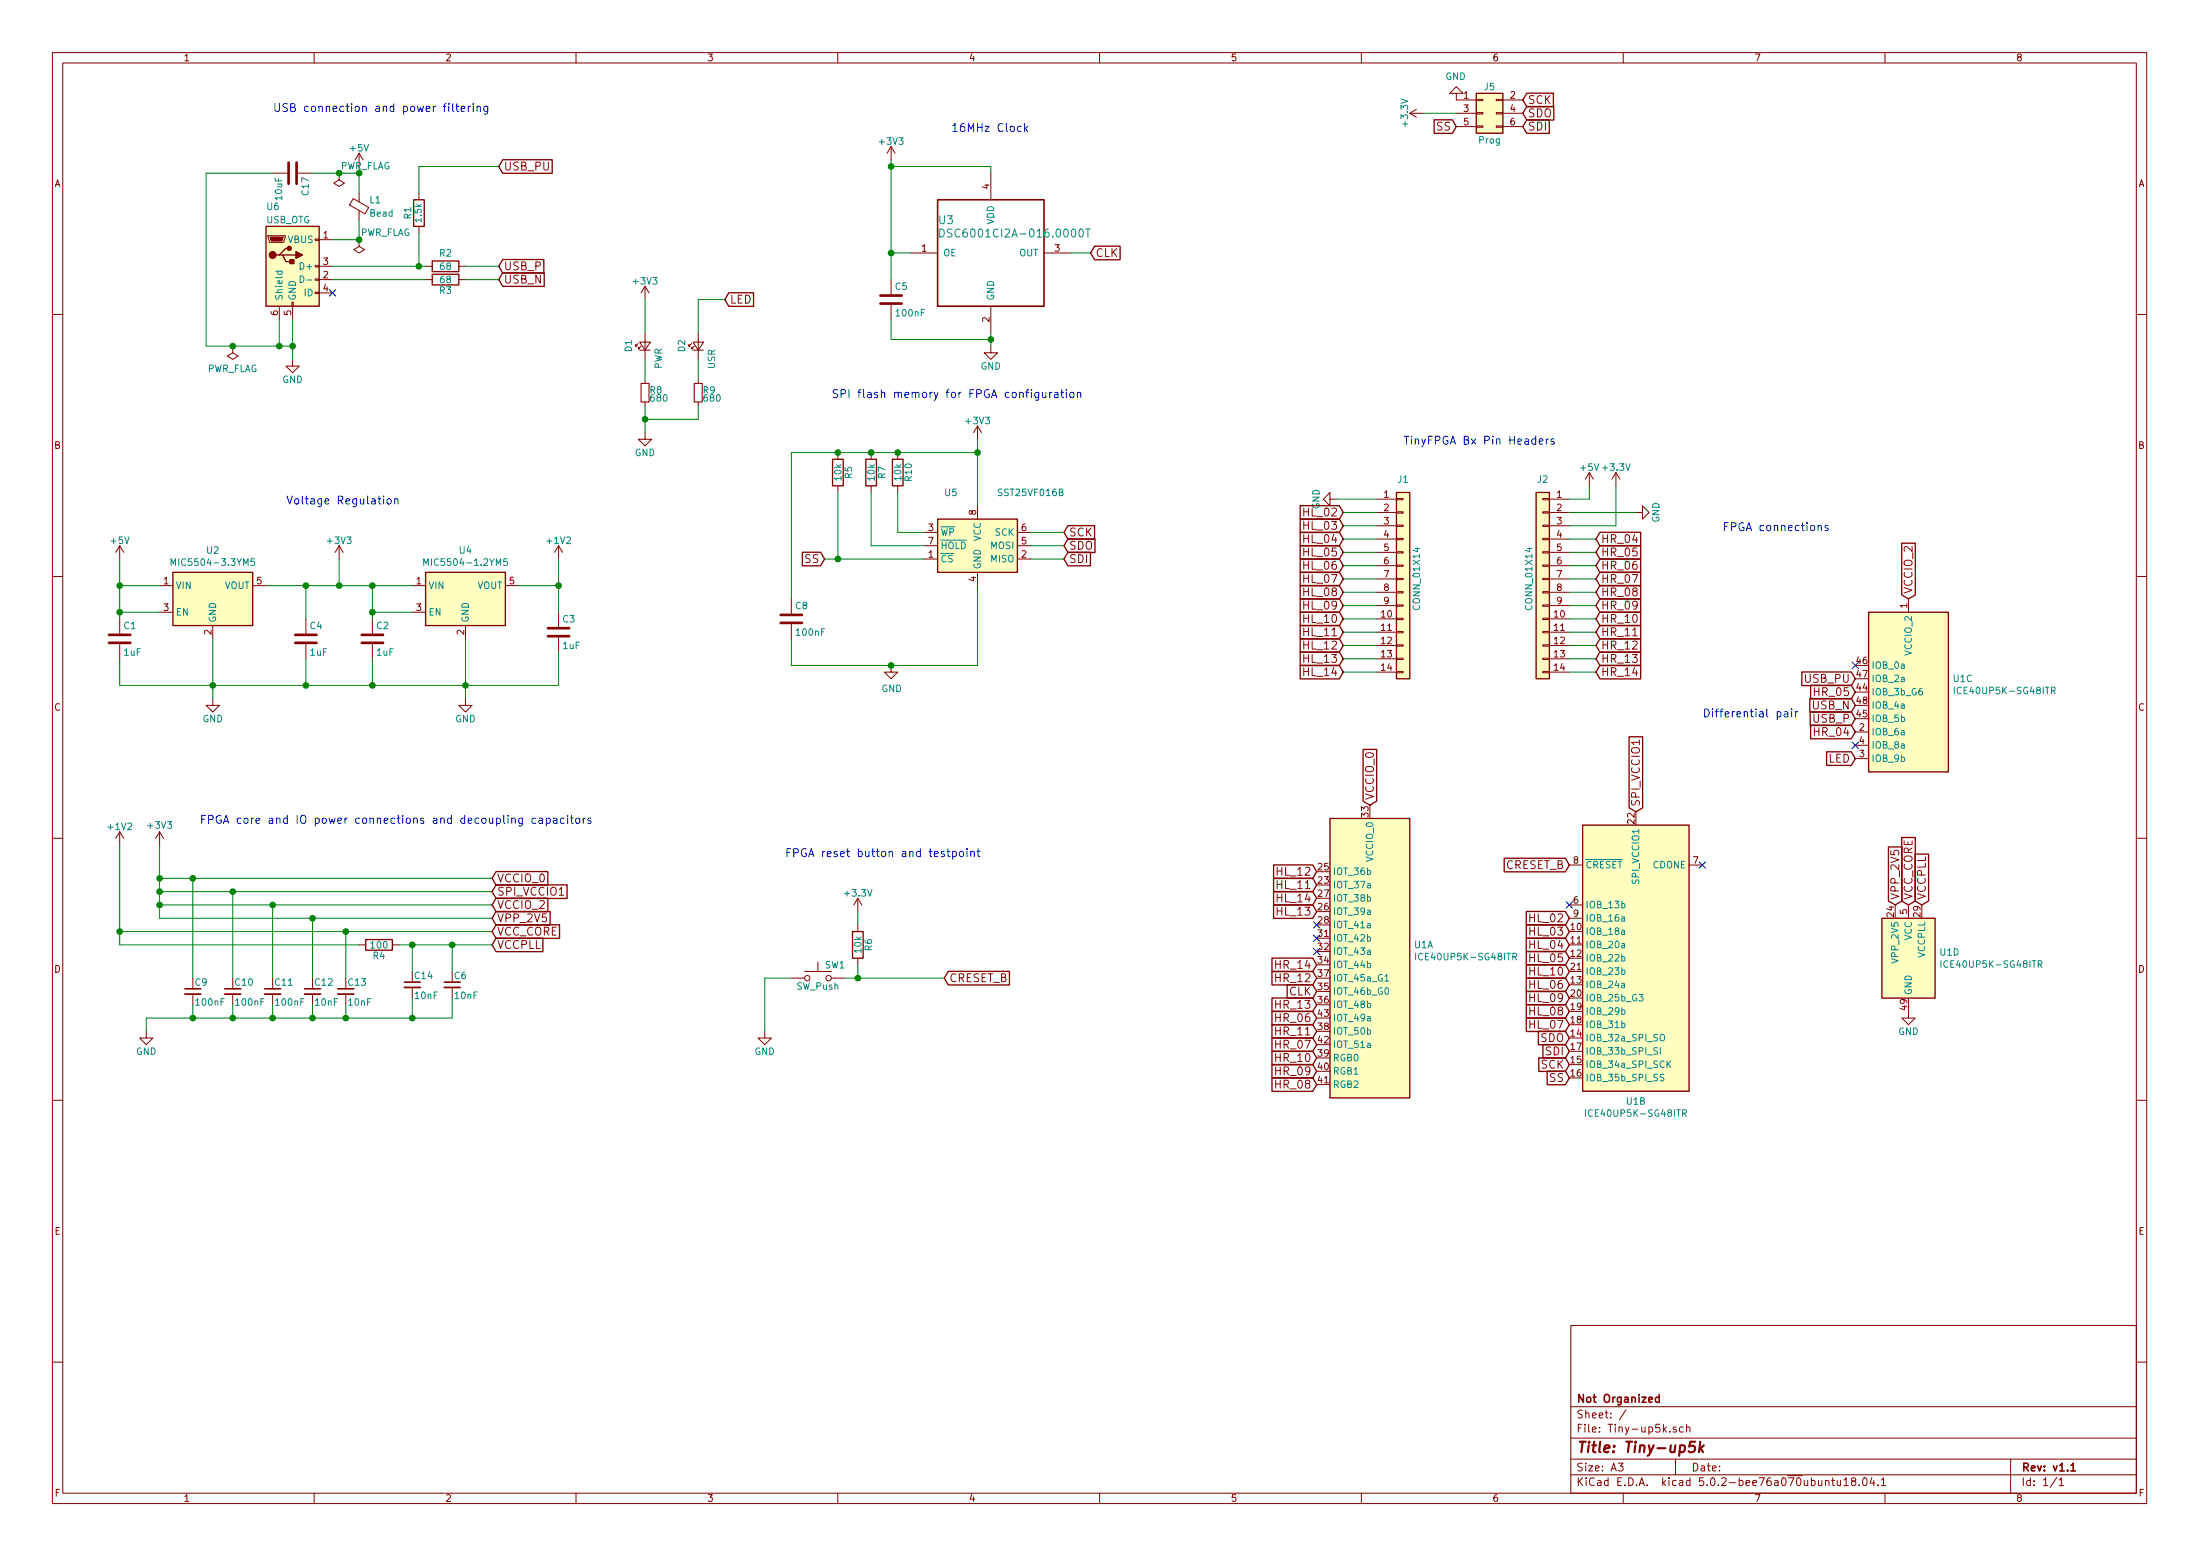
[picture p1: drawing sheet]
EESchema Schematic File Version 4
LIBS:Tiny-up5k-cache
EELAYER 26 0
EELAYER END
$Descr A3 16535 11693
encoding utf-8
Sheet 1 1
Title "Tiny-up5k"
Date ""
Rev "v1.1"
Comp "Not Organized"
Comment1 ""
Comment2 ""
Comment3 ""
Comment4 ""
$EndDescr
Wire Wire Line
	1200 6600 1450 6600
Wire Wire Line
	1200 6350 1200 6600
Wire Wire Line
	1200 6700 1750 6700
Connection ~ 1200 6600
Wire Wire Line
	900  7000 2600 7000
$Comp
L power:+1V2 #PWR02
U 1 1
P 900 6350
F 0 "#PWR02" H 900 6200 50  0001 C CNN
F 1 "+1V2" H 900 6490 50  0000 C CNN
F 2 "" H 900 6350 50  0001 C CNN
F 3 "" H 900 6350 50  0001 C CNN
	1    900  6350
	1    0    0    -1  
$EndComp
$Comp
L power:+3V3 #PWR04
U 1 1
P 1200 6350
F 0 "#PWR04" H 1200 6200 50  0001 C CNN
F 1 "+3V3" H 1200 6500 50  0000 C CNN
F 2 "" H 1200 6350 50  0001 C CNN
F 3 "" H 1200 6350 50  0001 C CNN
	1    1200 6350
	1    0    0    -1  
$EndComp
Text GLabel 11800 7900 0    60   Input ~ 0
SDI
Text GLabel 11800 8000 0    60   Input ~ 0
SCK
Text GLabel 11800 6500 0    60   Input ~ 0
CRESET_B
Text GLabel 11800 7800 0    60   Input ~ 0
SDO
Text GLabel 13950 5400 0    60   Input ~ 0
USB_P
Text GLabel 13950 5300 0    60   Input ~ 0
USB_N
Text GLabel 11800 8100 0    60   Input ~ 0
SS
$Comp
L Tiny-up5k-rescue:Conn_01x14-TinyFPGA-BX-rescue J1
U 1 1
P 10550 4350
F 0 "J1" H 10550 5100 50  0000 C CNN
F 1 "CONN_01X14" V 10650 4350 50  0000 C CNN
F 2 "Pin_Headers:Pin_Header_Straight_1x14_Pitch2.54mm" H 10550 4350 50  0001 C CNN
F 3 "" H 10550 4350 50  0001 C CNN
	1    10550 4350
	1    0    0    -1  
$EndComp
$Comp
L Tiny-up5k-rescue:Conn_01x14-TinyFPGA-BX-rescue J2
U 1 1
P 11600 4350
F 0 "J2" H 11600 5100 50  0000 C CNN
F 1 "CONN_01X14" V 11700 4350 50  0000 C CNN
F 2 "Pin_Headers:Pin_Header_Straight_1x14_Pitch2.54mm" H 11600 4350 50  0001 C CNN
F 3 "" H 11600 4350 50  0001 C CNN
	1    11600 4350
	-1   0    0    -1  
$EndComp
$Comp
L Tiny-up5k-rescue:USB_OTG-TinyFPGA-BX-rescue U6
U 1 1
P 2200 2000
F 0 "U6" H 2000 2450 50  0000 L CNN
F 1 "USB_OTG" H 2000 2350 50  0000 L CNN
F 2 "Connector_USB:USB_Micro-B_GCT_USB3076-30-A" H 2350 1950 50  0001 C CNN
F 3 "" H 2350 1950 50  0001 C CNN
F 4 "USB3076-30-A" H 2200 2000 50  0001 C CNN "manf#"
	1    2200 2000
	1    0    0    -1  
$EndComp
$Comp
L Tiny-up5k-rescue:SW_Push-TinyFPGA-BX-rescue SW1
U 1 1
P 6150 7350
F 0 "SW1" H 6200 7450 50  0000 L CNN
F 1 "SW_Push" H 6150 7290 50  0000 C CNN
F 2 "Button_Switch_SMD:SW_SPST_B3U-1000P" H 6150 7550 50  0001 C CNN
F 3 "" H 6150 7550 50  0001 C CNN
F 4 "B3U-1000P" H 6150 7350 50  0001 C CNN "manf#"
	1    6150 7350
	1    0    0    -1  
$EndComp
$Comp
L Tiny-up5k-rescue:DSC6001CI2A-016.0000T-TinyFPGA-BX-rescue-TinyFPGA-BX-rescue U3
U 1 1
P 6850 1900
F 0 "U3" H 7050 2150 60  0000 L CNN
F 1 "DSC6001CI2A-016.0000T" H 7050 2050 60  0000 L CNN
F 2 "Oscillator:Oscillator_SMD_EuroQuartz_XO32-4Pin_3.2x2.5mm" H 6850 1900 60  0001 C CNN
F 3 "" H 6850 1900 60  0001 C CNN
F 4 "DSC6001CI2A-016.0000" H 6850 1900 50  0001 C CNN "manf#"
	1    6850 1900
	1    0    0    -1  
$EndComp
$Comp
L power:+1V2 #PWR011
U 1 1
P 4200 4200
F 0 "#PWR011" H 4200 4050 50  0001 C CNN
F 1 "+1V2" H 4200 4340 50  0000 C CNN
F 2 "" H 4200 4200 50  0001 C CNN
F 3 "" H 4200 4200 50  0001 C CNN
	1    4200 4200
	1    0    0    -1  
$EndComp
$Comp
L power:GND #PWR010
U 1 1
P 3500 5250
F 0 "#PWR010" H 3500 5000 50  0001 C CNN
F 1 "GND" H 3500 5100 50  0000 C CNN
F 2 "" H 3500 5250 50  0001 C CNN
F 3 "" H 3500 5250 50  0001 C CNN
	1    3500 5250
	1    0    0    -1  
$EndComp
Connection ~ 3500 5150
$Comp
L Tiny-up5k-rescue:C-TinyFPGA-BX-rescue C2
U 1 1
P 2800 4800
F 0 "C2" H 2825 4900 50  0000 L CNN
F 1 "1uF" H 2825 4700 50  0000 L CNN
F 2 "Capacitor_SMD:C_0402_1005Metric" H 2838 4650 50  0001 C CNN
F 3 "" H 2800 4800 50  0001 C CNN
F 4 "CC0402KRX5R6BB105" H 0   0   50  0001 C CNN "manf#"
	1    2800 4800
	1    0    0    -1  
$EndComp
$Comp
L Tiny-up5k-rescue:C-TinyFPGA-BX-rescue C3
U 1 1
P 4200 4750
F 0 "C3" H 4225 4850 50  0000 L CNN
F 1 "1uF" H 4225 4650 50  0000 L CNN
F 2 "Capacitor_SMD:C_0402_1005Metric" H 4238 4600 50  0001 C CNN
F 3 "" H 4200 4750 50  0001 C CNN
F 4 "CC0402KRX5R6BB105" H 0   0   50  0001 C CNN "manf#"
	1    4200 4750
	1    0    0    -1  
$EndComp
Wire Wire Line
	900  5150 1600 5150
Wire Wire Line
	2800 5150 2800 4950
Connection ~ 2800 4400
Wire Wire Line
	4200 4200 4200 4400
Wire Wire Line
	4200 5150 4200 4900
$Comp
L power:+5V #PWR01
U 1 1
P 900 4200
F 0 "#PWR01" H 900 4050 50  0001 C CNN
F 1 "+5V" H 900 4340 50  0000 C CNN
F 2 "" H 900 4200 50  0001 C CNN
F 3 "" H 900 4200 50  0001 C CNN
	1    900  4200
	1    0    0    -1  
$EndComp
$Comp
L power:GND #PWR05
U 1 1
P 1600 5250
F 0 "#PWR05" H 1600 5000 50  0001 C CNN
F 1 "GND" H 1600 5100 50  0000 C CNN
F 2 "" H 1600 5250 50  0001 C CNN
F 3 "" H 1600 5250 50  0001 C CNN
	1    1600 5250
	1    0    0    -1  
$EndComp
Wire Wire Line
	1600 5250 1600 5150
Connection ~ 1600 5150
$Comp
L Tiny-up5k-rescue:C-TinyFPGA-BX-rescue C1
U 1 1
P 900 4800
F 0 "C1" H 925 4900 50  0000 L CNN
F 1 "1uF" H 925 4700 50  0000 L CNN
F 2 "Capacitor_SMD:C_0402_1005Metric" H 938 4650 50  0001 C CNN
F 3 "" H 900 4800 50  0001 C CNN
F 4 "CC0402KRX5R6BB105" H 0   0   50  0001 C CNN "manf#"
	1    900  4800
	1    0    0    -1  
$EndComp
$Comp
L Tiny-up5k-rescue:C-TinyFPGA-BX-rescue C4
U 1 1
P 2300 4800
F 0 "C4" H 2325 4900 50  0000 L CNN
F 1 "1uF" H 2325 4700 50  0000 L CNN
F 2 "Capacitor_SMD:C_0402_1005Metric" H 2338 4650 50  0001 C CNN
F 3 "" H 2300 4800 50  0001 C CNN
F 4 "CC0402KRX5R6BB105" H 0   0   50  0001 C CNN "manf#"
	1    2300 4800
	1    0    0    -1  
$EndComp
Wire Wire Line
	900  4950 900  5150
Wire Wire Line
	2300 5150 2300 4950
$Comp
L power:GND #PWR017
U 1 1
P 7450 2600
F 0 "#PWR017" H 7450 2350 50  0001 C CNN
F 1 "GND" H 7450 2450 50  0000 C CNN
F 2 "" H 7450 2600 50  0001 C CNN
F 3 "" H 7450 2600 50  0001 C CNN
	1    7450 2600
	1    0    0    -1  
$EndComp
$Comp
L power:+3V3 #PWR015
U 1 1
P 6700 1200
F 0 "#PWR015" H 6700 1050 50  0001 C CNN
F 1 "+3V3" H 6700 1340 50  0000 C CNN
F 2 "" H 6700 1200 50  0001 C CNN
F 3 "" H 6700 1200 50  0001 C CNN
	1    6700 1200
	1    0    0    -1  
$EndComp
Wire Wire Line
	7450 2500 7450 2550
Wire Wire Line
	7450 1250 7450 1300
Text GLabel 8200 1900 2    60   Input ~ 0
CLK
Wire Wire Line
	8050 1900 8200 1900
$Comp
L power:GND #PWR07
U 1 1
P 2200 2700
F 0 "#PWR07" H 2200 2450 50  0001 C CNN
F 1 "GND" H 2200 2550 50  0000 C CNN
F 2 "" H 2200 2700 50  0001 C CNN
F 3 "" H 2200 2700 50  0001 C CNN
	1    2200 2700
	1    0    0    -1  
$EndComp
Wire Wire Line
	2200 2400 2200 2600
Wire Wire Line
	2100 2400 2100 2600
Connection ~ 2200 2600
$Comp
L Tiny-up5k-rescue:Ferrite_Bead_Small-TinyFPGA-BX-rescue L1
U 1 1
P 2700 1550
F 0 "L1" H 2775 1600 50  0000 L CNN
F 1 "Bead" H 2775 1500 50  0000 L CNN
F 2 "Inductors_SMD:L_0603" V 2630 1550 50  0001 C CNN
F 3 "" H 2700 1550 50  0001 C CNN
F 4 "BLM18PG300SN1D" H 2700 1550 50  0001 C CNN "manf#"
	1    2700 1550
	1    0    0    -1  
$EndComp
Wire Wire Line
	2700 1800 2700 1650
$Comp
L power:+5V #PWR09
U 1 1
P 2700 1250
F 0 "#PWR09" H 2700 1100 50  0001 C CNN
F 1 "+5V" H 2700 1390 50  0000 C CNN
F 2 "" H 2700 1250 50  0001 C CNN
F 3 "" H 2700 1250 50  0001 C CNN
	1    2700 1250
	1    0    0    -1  
$EndComp
Wire Wire Line
	2700 1450 2700 1300
$Comp
L power:+3V3 #PWR018
U 1 1
P 7350 3300
F 0 "#PWR018" H 7350 3150 50  0001 C CNN
F 1 "+3V3" H 7350 3440 50  0000 C CNN
F 2 "" H 7350 3300 50  0001 C CNN
F 3 "" H 7350 3300 50  0001 C CNN
	1    7350 3300
	1    0    0    -1  
$EndComp
$Comp
L Tiny-up5k-rescue:R-TinyFPGA-BX-rescue R2
U 1 1
P 3350 2000
F 0 "R2" V 3250 2000 50  0000 C CNN
F 1 "68" V 3350 2000 50  0000 C CNN
F 2 "Resistor_SMD:R_0402_1005Metric" V 3280 2000 50  0001 C CNN
F 3 "" H 3350 2000 50  0001 C CNN
F 4 "CRCW040256R0FKED" H 0   0   50  0001 C CNN "manf#"
	1    3350 2000
	0    1    1    0   
$EndComp
$Comp
L Tiny-up5k-rescue:R-TinyFPGA-BX-rescue R3
U 1 1
P 3350 2100
F 0 "R3" V 3430 2100 50  0000 C CNN
F 1 "68" V 3350 2100 50  0000 C CNN
F 2 "Resistor_SMD:R_0402_1005Metric" V 3280 2100 50  0001 C CNN
F 3 "" H 3350 2100 50  0001 C CNN
F 4 "CRCW040256R0FKED" H 0   0   50  0001 C CNN "manf#"
	1    3350 2100
	0    1    1    0   
$EndComp
$Comp
L Tiny-up5k-rescue:R-TinyFPGA-BX-rescue R1
U 1 1
P 3150 1600
F 0 "R1" V 3230 1600 50  0000 C CNN
F 1 "1.5k" V 3150 1600 47  0000 C CNN
F 2 "Resistor_SMD:R_0402_1005Metric" V 3080 1600 50  0001 C CNN
F 3 "" H 3150 1600 50  0001 C CNN
F 4 "CRCW04021K50FKED" H 0   0   50  0001 C CNN "manf#"
	1    3150 1600
	-1   0    0    1   
$EndComp
Wire Wire Line
	2500 2000 3150 2000
Wire Wire Line
	3150 1750 3150 2000
Connection ~ 3150 2000
Wire Wire Line
	3200 2100 2500 2100
Text GLabel 3750 2000 2    60   Input ~ 0
USB_P
Text GLabel 3750 2100 2    60   Input ~ 0
USB_N
Wire Wire Line
	3750 2000 3500 2000
Wire Wire Line
	3500 2100 3750 2100
Wire Wire Line
	3150 1450 3150 1250
Text GLabel 8000 4200 2    60   Input ~ 0
SDI
Text GLabel 8000 4100 2    60   Input ~ 0
SDO
Text GLabel 8000 4000 2    60   Input ~ 0
SCK
$Comp
L Tiny-up5k-rescue:C-TinyFPGA-BX-rescue C5
U 1 1
P 6700 2250
F 0 "C5" H 6725 2350 50  0000 L CNN
F 1 "100nF" H 6725 2150 50  0000 L CNN
F 2 "Capacitor_SMD:C_0402_1005Metric" H 6738 2100 50  0001 C CNN
F 3 "" H 6700 2250 50  0001 C CNN
F 4 "C0402C104J8RACTU" H 0   0   50  0001 C CNN "manf#"
	1    6700 2250
	1    0    0    -1  
$EndComp
Wire Wire Line
	6700 1200 6700 1250
Wire Wire Line
	6850 1900 6700 1900
Connection ~ 6700 1900
Wire Wire Line
	7450 1250 6700 1250
Connection ~ 6700 1250
Wire Wire Line
	7450 2550 6700 2550
Wire Wire Line
	6700 2550 6700 2400
Connection ~ 7450 2550
$Comp
L Tiny-up5k-rescue:C-TinyFPGA-BX-rescue C8
U 1 1
P 5950 4650
F 0 "C8" H 5975 4750 50  0000 L CNN
F 1 "100nF" H 5975 4550 50  0000 L CNN
F 2 "Capacitor_SMD:C_0402_1005Metric" H 5988 4500 50  0001 C CNN
F 3 "" H 5950 4650 50  0001 C CNN
F 4 "C0402C104J8RACTU" H 0   0   50  0001 C CNN "manf#"
	1    5950 4650
	1    0    0    -1  
$EndComp
Wire Wire Line
	5950 3400 5950 4500
Wire Wire Line
	5950 4800 5950 5000
$Comp
L Tiny-up5k-rescue:C_Small-TinyFPGA-BX-rescue C9
U 1 1
P 1450 7450
F 0 "C9" H 1460 7520 50  0000 L CNN
F 1 "100nF" H 1460 7370 50  0000 L CNN
F 2 "Capacitor_SMD:C_0402_1005Metric" H 1450 7450 50  0001 C CNN
F 3 "" H 1450 7450 50  0001 C CNN
F 4 "C0402C104J8RACTU" H 0   0   50  0001 C CNN "manf#"
	1    1450 7450
	1    0    0    -1  
$EndComp
$Comp
L Tiny-up5k-rescue:C_Small-TinyFPGA-BX-rescue C10
U 1 1
P 1750 7450
F 0 "C10" H 1760 7520 50  0000 L CNN
F 1 "100nF" H 1760 7370 50  0000 L CNN
F 2 "Capacitor_SMD:C_0402_1005Metric" H 1750 7450 50  0001 C CNN
F 3 "" H 1750 7450 50  0001 C CNN
F 4 "C0402C104J8RACTU" H 0   0   50  0001 C CNN "manf#"
	1    1750 7450
	1    0    0    -1  
$EndComp
$Comp
L Tiny-up5k-rescue:C_Small-TinyFPGA-BX-rescue C11
U 1 1
P 2050 7450
F 0 "C11" H 2060 7520 50  0000 L CNN
F 1 "100nF" H 2060 7370 50  0000 L CNN
F 2 "Capacitor_SMD:C_0402_1005Metric" H 2050 7450 50  0001 C CNN
F 3 "" H 2050 7450 50  0001 C CNN
F 4 "C0402C104J8RACTU" H 0   0   50  0001 C CNN "manf#"
	1    2050 7450
	1    0    0    -1  
$EndComp
$Comp
L Tiny-up5k-rescue:C_Small-TinyFPGA-BX-rescue C12
U 1 1
P 2350 7450
F 0 "C12" H 2360 7520 50  0000 L CNN
F 1 "10nF" H 2360 7370 50  0000 L CNN
F 2 "Capacitor_SMD:C_0402_1005Metric" H 2350 7450 50  0001 C CNN
F 3 "" H 2350 7450 50  0001 C CNN
F 4 "C0402C103K8RACAUTO" H 0   0   50  0001 C CNN "manf#"
	1    2350 7450
	1    0    0    -1  
$EndComp
$Comp
L Tiny-up5k-rescue:C_Small-TinyFPGA-BX-rescue C13
U 1 1
P 2600 7450
F 0 "C13" H 2610 7520 50  0000 L CNN
F 1 "10nF" H 2610 7370 50  0000 L CNN
F 2 "Capacitor_SMD:C_0402_1005Metric" H 2600 7450 50  0001 C CNN
F 3 "" H 2600 7450 50  0001 C CNN
F 4 "C0402C103K8RACAUTO" H 0   0   50  0001 C CNN "manf#"
	1    2600 7450
	1    0    0    -1  
$EndComp
$Comp
L Tiny-up5k-rescue:C_Small-TinyFPGA-BX-rescue C14
U 1 1
P 3100 7400
F 0 "C14" H 3110 7470 50  0000 L CNN
F 1 "10nF" H 3110 7320 50  0000 L CNN
F 2 "Capacitor_SMD:C_0402_1005Metric" H 3100 7400 50  0001 C CNN
F 3 "" H 3100 7400 50  0001 C CNN
F 4 "C0402C103K8RACAUTO" H 0   0   50  0001 C CNN "manf#"
	1    3100 7400
	1    0    0    -1  
$EndComp
Wire Wire Line
	1450 7350 1450 6600
Connection ~ 1450 6600
Wire Wire Line
	1750 7350 1750 6700
Connection ~ 1750 6700
Wire Wire Line
	2050 7350 2050 6800
Wire Wire Line
	2350 7350 2350 6900
Wire Wire Line
	2600 7350 2600 7000
Connection ~ 2600 7000
$Comp
L power:GND #PWR03
U 1 1
P 1100 7750
F 0 "#PWR03" H 1100 7500 50  0001 C CNN
F 1 "GND" H 1100 7600 50  0000 C CNN
F 2 "" H 1100 7750 50  0001 C CNN
F 3 "" H 1100 7750 50  0001 C CNN
	1    1100 7750
	1    0    0    -1  
$EndComp
Wire Wire Line
	1100 7750 1100 7650
Wire Wire Line
	1100 7650 1450 7650
Wire Wire Line
	1450 7650 1450 7550
Wire Wire Line
	1750 7650 1750 7550
Connection ~ 1450 7650
Wire Wire Line
	2050 7650 2050 7550
Connection ~ 1750 7650
Wire Wire Line
	2350 7650 2350 7550
Connection ~ 2050 7650
Wire Wire Line
	2600 7650 2600 7550
Connection ~ 2350 7650
Connection ~ 2600 7650
$Comp
L Tiny-up5k-rescue:R-TinyFPGA-BX-rescue R5
U 1 1
P 6300 3550
F 0 "R5" V 6380 3550 50  0000 C CNN
F 1 "10k" V 6300 3550 50  0000 C CNN
F 2 "Resistor_SMD:R_0402_1005Metric" V 6230 3550 50  0001 C CNN
F 3 "" H 6300 3550 50  0001 C CNN
F 4 "CRCW040210K0FKED" H 0   0   50  0001 C CNN "manf#"
	1    6300 3550
	1    0    0    -1  
$EndComp
Connection ~ 2300 4400
$Comp
L power:+3.3V #PWR016
U 1 1
P 6450 6850
F 0 "#PWR016" H 6450 6700 50  0001 C CNN
F 1 "+3.3V" H 6450 6990 50  0000 C CNN
F 2 "" H 6450 6850 50  0001 C CNN
F 3 "" H 6450 6850 50  0001 C CNN
	1    6450 6850
	1    0    0    -1  
$EndComp
Text GLabel 7100 7350 2    60   Input ~ 0
CRESET_B
Wire Wire Line
	6350 7350 6450 7350
Wire Wire Line
	5750 7350 5950 7350
$Comp
L power:GND #PWR014
U 1 1
P 5750 7750
F 0 "#PWR014" H 5750 7500 50  0001 C CNN
F 1 "GND" H 5750 7600 50  0000 C CNN
F 2 "" H 5750 7750 50  0001 C CNN
F 3 "" H 5750 7750 50  0001 C CNN
	1    5750 7750
	1    0    0    -1  
$EndComp
$Comp
L Tiny-up5k-rescue:R-TinyFPGA-BX-rescue R6
U 1 1
P 6450 7100
F 0 "R6" V 6530 7100 50  0000 C CNN
F 1 "10k" V 6450 7100 50  0000 C CNN
F 2 "Resistor_SMD:R_0402_1005Metric" V 6380 7100 50  0001 C CNN
F 3 "" H 6450 7100 50  0001 C CNN
F 4 "CRCW040210K0FKED" H 0   0   50  0001 C CNN "manf#"
	1    6450 7100
	1    0    0    -1  
$EndComp
Wire Wire Line
	6450 6850 6450 6950
Wire Wire Line
	6450 7250 6450 7350
Connection ~ 6450 7350
Wire Wire Line
	5750 7750 5750 7350
$Comp
L power:GND #PWR026
U 1 1
P 10050 3750
F 0 "#PWR026" H 10050 3500 50  0001 C CNN
F 1 "GND" H 10050 3600 50  0000 C CNN
F 2 "" H 10050 3750 50  0001 C CNN
F 3 "" H 10050 3750 50  0001 C CNN
	1    10050 3750
	0    1    1    0   
$EndComp
Wire Wire Line
	10050 3750 10350 3750
$Comp
L power:+5V #PWR030
U 1 1
P 11950 3650
F 0 "#PWR030" H 11950 3500 50  0001 C CNN
F 1 "+5V" H 11950 3790 50  0000 C CNN
F 2 "" H 11950 3650 50  0001 C CNN
F 3 "" H 11950 3650 50  0001 C CNN
	1    11950 3650
	1    0    0    -1  
$EndComp
Wire Wire Line
	11800 3750 11950 3750
Wire Wire Line
	11950 3750 11950 3650
$Comp
L power:+3.3V #PWR032
U 1 1
P 12150 3650
F 0 "#PWR032" H 12150 3500 50  0001 C CNN
F 1 "+3.3V" H 12150 3790 50  0000 C CNN
F 2 "" H 12150 3650 50  0001 C CNN
F 3 "" H 12150 3650 50  0001 C CNN
	1    12150 3650
	1    0    0    -1  
$EndComp
Wire Wire Line
	12150 3950 12150 3650
$Comp
L Tiny-up5k-rescue:C-TinyFPGA-BX-rescue C17
U 1 1
P 2200 1300
F 0 "C17" H 2225 1400 50  0000 L CNN
F 1 "10uF" H 2225 1200 50  0000 L CNN
F 2 "Capacitor_SMD:C_0603_1608Metric" H 2238 1150 50  0001 C CNN
F 3 "" H 2200 1300 50  0001 C CNN
F 4 "C1608X5R1A106K080AC" H 0   0   50  0001 C CNN "manf#"
	1    2200 1300
	0    1    1    0   
$EndComp
Wire Wire Line
	2350 1300 2550 1300
Connection ~ 2700 1300
Wire Wire Line
	2050 1300 1550 1300
Wire Wire Line
	1550 1300 1550 2600
Connection ~ 2100 2600
Wire Wire Line
	12000 4050 11800 4050
Wire Wire Line
	12000 4150 11800 4150
Wire Wire Line
	11800 4250 12000 4250
Wire Wire Line
	12000 4350 11800 4350
Wire Wire Line
	11800 4450 12000 4450
Wire Wire Line
	12000 4550 11800 4550
Wire Wire Line
	11800 4650 12000 4650
Wire Wire Line
	12000 4750 11800 4750
Wire Wire Line
	11800 4850 12000 4850
Wire Wire Line
	12000 4950 11800 4950
Wire Wire Line
	11800 5050 12000 5050
Wire Wire Line
	10100 3850 10350 3850
Wire Wire Line
	10350 3950 10100 3950
Wire Wire Line
	10100 4050 10350 4050
Wire Wire Line
	10350 4150 10100 4150
Wire Wire Line
	10100 4250 10350 4250
Wire Wire Line
	10350 4350 10100 4350
Wire Wire Line
	10100 4450 10350 4450
Wire Wire Line
	10350 4550 10100 4550
Wire Wire Line
	10100 4650 10350 4650
Wire Wire Line
	10350 4750 10100 4750
Wire Wire Line
	10100 4850 10350 4850
Wire Wire Line
	10350 4950 10100 4950
$Comp
L Tiny-up5k-rescue:R-TinyFPGA-BX-rescue R7
U 1 1
P 6550 3550
F 0 "R7" V 6630 3550 50  0000 C CNN
F 1 "10k" V 6550 3550 50  0000 C CNN
F 2 "Resistor_SMD:R_0402_1005Metric" V 6480 3550 50  0001 C CNN
F 3 "" H 6550 3550 50  0001 C CNN
F 4 "CRCW040210K0FKED" H 0   0   50  0001 C CNN "manf#"
	1    6550 3550
	1    0    0    -1  
$EndComp
Text Notes 1500 6200 0    60   ~ 0
FPGA core and IO power connections and decoupling capacitors
Text Notes 2050 850  0    60   ~ 0
USB connection and power filtering
Connection ~ 2300 5150
Connection ~ 2800 5150
$Comp
L power:+3V3 #PWR08
U 1 1
P 2550 4200
F 0 "#PWR08" H 2550 4050 50  0001 C CNN
F 1 "+3V3" H 2550 4340 50  0000 C CNN
F 2 "" H 2550 4200 50  0001 C CNN
F 3 "" H 2550 4200 50  0001 C CNN
	1    2550 4200
	1    0    0    -1  
$EndComp
Wire Wire Line
	2550 4400 2550 4200
Connection ~ 2550 4400
Text Notes 2150 3800 0    60   ~ 0
Voltage Regulation
Text Notes 7150 1000 0    60   ~ 0
16MHz Clock
Text Notes 6250 3000 0    60   ~ 0
SPI flash memory for FPGA configuration
Text Notes 5900 6450 0    60   ~ 0
FPGA reset button and testpoint
Text Notes 12950 4000 0    60   ~ 0
FPGA connections
Text Notes 10550 3350 0    60   ~ 0
TinyFPGA Bx Pin Headers
Wire Wire Line
	11800 3950 12150 3950
$Comp
L power:GND #PWR033
U 1 1
P 12300 3850
F 0 "#PWR033" H 12300 3600 50  0001 C CNN
F 1 "GND" H 12300 3700 50  0000 C CNN
F 2 "" H 12300 3850 50  0001 C CNN
F 3 "" H 12300 3850 50  0001 C CNN
	1    12300 3850
	0    -1   -1   0   
$EndComp
Wire Wire Line
	11800 3850 12300 3850
Text GLabel 3750 1250 2    60   Input ~ 0
USB_PU
Wire Wire Line
	3150 1250 3750 1250
Text GLabel 13950 5100 0    60   Input ~ 0
USB_PU
Wire Wire Line
	10100 5050 10350 5050
$Comp
L Tiny-up5k-rescue:LED_Small-TinyFPGA-BX-rescue D1
U 1 1
P 4850 2600
F 0 "D1" H 4800 2725 50  0000 L CNN
F 1 "PWR" H 4675 2500 50  0000 L CNN
F 2 "LED_SMD:LED_0402_1005Metric" V 4850 2600 50  0001 C CNN
F 3 "" V 4850 2600 50  0001 C CNN
F 4 "KPHD-1608LVCGCK" H 4850 2600 50  0001 C CNN "manf#"
	1    4850 2600
	0    -1   -1   0   
$EndComp
$Comp
L Tiny-up5k-rescue:LED_Small-TinyFPGA-BX-rescue D2
U 1 1
P 5250 2600
F 0 "D2" H 5200 2725 50  0000 L CNN
F 1 "USR" H 5075 2500 50  0000 L CNN
F 2 "LED_SMD:LED_0402_1005Metric" V 5250 2600 50  0001 C CNN
F 3 "" V 5250 2600 50  0001 C CNN
F 4 "KPHD-1608LVCGCK" H 5250 2600 50  0001 C CNN "manf#"
	1    5250 2600
	0    -1   -1   0   
$EndComp
$Comp
L Tiny-up5k-rescue:R_Small-TinyFPGA-BX-rescue R8
U 1 1
P 4850 2950
F 0 "R8" H 4880 2970 50  0000 L CNN
F 1 "680" H 4880 2910 50  0000 L CNN
F 2 "Resistor_SMD:R_0402_1005Metric" H 4850 2950 50  0001 C CNN
F 3 "" H 4850 2950 50  0001 C CNN
F 4 "CRCW0402680RFKED" H 4850 2950 50  0001 C CNN "manf#"
	1    4850 2950
	1    0    0    -1  
$EndComp
$Comp
L Tiny-up5k-rescue:R_Small-TinyFPGA-BX-rescue R9
U 1 1
P 5250 2950
F 0 "R9" H 5280 2970 50  0000 L CNN
F 1 "680" H 5280 2910 50  0000 L CNN
F 2 "Resistor_SMD:R_0402_1005Metric" H 5250 2950 50  0001 C CNN
F 3 "" H 5250 2950 50  0001 C CNN
F 4 "CRCW0402680RFKED" H 5250 2950 50  0001 C CNN "manf#"
	1    5250 2950
	1    0    0    -1  
$EndComp
$Comp
L power:GND #PWR013
U 1 1
P 4850 3250
F 0 "#PWR013" H 4850 3000 50  0001 C CNN
F 1 "GND" H 4850 3100 50  0000 C CNN
F 2 "" H 4850 3250 50  0001 C CNN
F 3 "" H 4850 3250 50  0001 C CNN
	1    4850 3250
	1    0    0    -1  
$EndComp
Wire Wire Line
	4850 3250 4850 3150
Wire Wire Line
	4850 3150 5250 3150
Wire Wire Line
	5250 3150 5250 3050
Connection ~ 4850 3150
Wire Wire Line
	4850 2850 4850 2700
Wire Wire Line
	5250 2850 5250 2700
$Comp
L power:+3V3 #PWR012
U 1 1
P 4850 2250
F 0 "#PWR012" H 4850 2100 50  0001 C CNN
F 1 "+3V3" H 4850 2390 50  0000 C CNN
F 2 "" H 4850 2250 50  0001 C CNN
F 3 "" H 4850 2250 50  0001 C CNN
	1    4850 2250
	1    0    0    -1  
$EndComp
Wire Wire Line
	4850 2500 4850 2250
Text GLabel 5450 2250 2    60   Input ~ 0
LED
Wire Wire Line
	5250 2500 5250 2250
Wire Wire Line
	5250 2250 5450 2250
$Comp
L Tiny-up5k-rescue:Conn_02x03_Odd_Even-TinyFPGA-BX-rescue J5
U 1 1
P 11150 850
F 0 "J5" H 11200 1050 50  0000 C CNN
F 1 "Prog" H 11200 650 50  0000 C CNN
F 2 "board:PinHeader_2x03_P2.54mm_Vertical_SMD_NoSolder" H 11150 850 50  0001 C CNN
F 3 "" H 11150 850 50  0001 C CNN
	1    11150 850 
	1    0    0    -1  
$EndComp
$Comp
L Tiny-up5k-rescue:R-TinyFPGA-BX-rescue R10
U 1 1
P 6750 3550
F 0 "R10" V 6830 3550 50  0000 C CNN
F 1 "10k" V 6750 3550 50  0000 C CNN
F 2 "Resistor_SMD:R_0402_1005Metric" V 6680 3550 50  0001 C CNN
F 3 "" H 6750 3550 50  0001 C CNN
F 4 "CRCW040210K0FKED" H 0   0   50  0001 C CNN "manf#"
	1    6750 3550
	1    0    0    -1  
$EndComp
Wire Wire Line
	1200 6600 1200 6700
Wire Wire Line
	3500 5150 3500 5250
Wire Wire Line
	3500 5150 4200 5150
Wire Wire Line
	1600 5150 2300 5150
Wire Wire Line
	2200 2600 2200 2700
Wire Wire Line
	3150 2000 3200 2000
Wire Wire Line
	6700 1900 6700 2100
Wire Wire Line
	6700 1250 6700 1900
Wire Wire Line
	7450 2550 7450 2600
Wire Wire Line
	1450 6600 3700 6600
Wire Wire Line
	1750 6700 3700 6700
Wire Wire Line
	2050 6800 3700 6800
Wire Wire Line
	2350 6900 3700 6900
Wire Wire Line
	2600 7000 3700 7000
Wire Wire Line
	1450 7650 1750 7650
Wire Wire Line
	1750 7650 2050 7650
Wire Wire Line
	2050 7650 2350 7650
Wire Wire Line
	2350 7650 2600 7650
Wire Wire Line
	2300 4400 2550 4400
Wire Wire Line
	2700 1300 2700 1250
Wire Wire Line
	2100 2600 2200 2600
Wire Wire Line
	2300 5150 2800 5150
Wire Wire Line
	2800 5150 3500 5150
Wire Wire Line
	2550 4400 2800 4400
Wire Wire Line
	4850 3150 4850 3050
$Comp
L FPGA_Lattice:ICE40UP5K-SG48ITR U1
U 1 1
P 10300 7150
F 0 "U1" H 10630 7202 50  0000 L CNN
F 1 "ICE40UP5K-SG48ITR" H 10630 7111 50  0000 L CNN
F 2 "Package_DFN_QFN:QFN-48-1EP_7x7mm_P0.5mm_EP5.15x5.15mm" H 10300 5800 50  0001 C CNN
F 3 "http://www.latticesemi.com/Products/FPGAandCPLD/iCE40Ultra" H 9900 8150 50  0001 C CNN
F 4 "ICE40UP5K-SG48ITR50" H 10300 7150 50  0001 C CNN "manf#"
	1    10300 7150
	1    0    0    -1  
$EndComp
$Comp
L FPGA_Lattice:ICE40UP5K-SG48ITR U1
U 2 1
P 12300 7200
F 0 "U1" H 12300 6126 50  0000 C CNN
F 1 "ICE40UP5K-SG48ITR" H 12300 6035 50  0000 C CNN
F 2 "Package_DFN_QFN:QFN-48-1EP_7x7mm_P0.5mm_EP5.15x5.15mm" H 12300 5850 50  0001 C CNN
F 3 "http://www.latticesemi.com/Products/FPGAandCPLD/iCE40Ultra" H 11900 8200 50  0001 C CNN
	2    12300 7200
	1    0    0    -1  
$EndComp
$Comp
L FPGA_Lattice:ICE40UP5K-SG48ITR U1
U 3 1
P 14350 5200
F 0 "U1" H 14680 5302 50  0000 L CNN
F 1 "ICE40UP5K-SG48ITR" H 14680 5211 50  0000 L CNN
F 2 "Package_DFN_QFN:QFN-48-1EP_7x7mm_P0.5mm_EP5.15x5.15mm" H 14350 3850 50  0001 C CNN
F 3 "http://www.latticesemi.com/Products/FPGAandCPLD/iCE40Ultra" H 13950 6200 50  0001 C CNN
	3    14350 5200
	1    0    0    -1  
$EndComp
$Comp
L FPGA_Lattice:ICE40UP5K-SG48ITR U1
U 4 1
P 14350 7200
F 0 "U1" H 14580 7246 50  0000 L CNN
F 1 "ICE40UP5K-SG48ITR" H 14580 7155 50  0000 L CNN
F 2 "Package_DFN_QFN:QFN-48-1EP_7x7mm_P0.5mm_EP5.15x5.15mm" H 14350 5850 50  0001 C CNN
F 3 "http://www.latticesemi.com/Products/FPGAandCPLD/iCE40Ultra" H 13950 8200 50  0001 C CNN
	4    14350 7200
	1    0    0    -1  
$EndComp
$Comp
L power:GND #PWR0101
U 1 1
P 14350 7600
F 0 "#PWR0101" H 14350 7350 50  0001 C CNN
F 1 "GND" H 14350 7450 50  0000 C CNN
F 2 "" H 14350 7600 50  0001 C CNN
F 3 "" H 14350 7600 50  0001 C CNN
	1    14350 7600
	1    0    0    -1  
$EndComp
$Comp
L Tiny-up5k-rescue:R-TinyFPGA-BX-rescue R4
U 1 1
P 2850 7100
F 0 "R4" V 2930 7100 50  0000 C CNN
F 1 "100" V 2850 7100 50  0000 C CNN
F 2 "Resistor_SMD:R_0402_1005Metric" V 2780 7100 50  0001 C CNN
F 3 "" H 2850 7100 50  0001 C CNN
F 4 "CRCW0402100RFKED" H 0   0   50  0001 C CNN "manf#"
	1    2850 7100
	0    1    1    0   
$EndComp
Text GLabel 3700 6600 2    60   Input ~ 0
VCCIO_0
Text GLabel 3700 6700 2    60   Input ~ 0
SPI_VCCIO1
Text GLabel 3700 6800 2    60   Input ~ 0
VCCIO_2
Text GLabel 3700 6900 2    60   Input ~ 0
VPP_2V5
Text GLabel 3700 7000 2    60   Input ~ 0
VCC_CORE
Text GLabel 3700 7100 2    60   Input ~ 0
VCCPLL
Wire Wire Line
	900  6350 900  7000
Wire Wire Line
	2050 6800 1200 6800
Wire Wire Line
	1200 6800 1200 6700
Connection ~ 2050 6800
Connection ~ 1200 6700
Wire Wire Line
	2350 6900 1200 6900
Wire Wire Line
	1200 6900 1200 6800
Connection ~ 2350 6900
Connection ~ 1200 6800
Wire Wire Line
	900  7100 900  7000
Connection ~ 900  7000
Wire Wire Line
	2600 7650 3100 7650
$Comp
L Tiny-up5k-rescue:C_Small-TinyFPGA-BX-rescue C6
U 1 1
P 3400 7400
F 0 "C6" H 3410 7470 50  0000 L CNN
F 1 "10nF" H 3410 7320 50  0000 L CNN
F 2 "Capacitor_SMD:C_0402_1005Metric" H 3400 7400 50  0001 C CNN
F 3 "" H 3400 7400 50  0001 C CNN
F 4 "C0402C103K8RACAUTO" H 0   0   50  0001 C CNN "manf#"
	1    3400 7400
	1    0    0    -1  
$EndComp
Wire Wire Line
	3700 7100 3400 7100
Wire Wire Line
	3100 7500 3100 7650
Connection ~ 3100 7650
Wire Wire Line
	3100 7650 3400 7650
Wire Wire Line
	3400 7500 3400 7650
Wire Wire Line
	3400 7300 3400 7100
Connection ~ 3400 7100
Wire Wire Line
	3400 7100 3100 7100
Wire Wire Line
	3100 7300 3100 7100
Connection ~ 3100 7100
Wire Wire Line
	3100 7100 3000 7100
Wire Wire Line
	2700 7100 900  7100
Text GLabel 10300 6050 1    60   Input ~ 0
VCCIO_0
Text GLabel 12300 6100 1    60   Input ~ 0
SPI_VCCIO1
Text GLabel 14350 4500 1    60   Input ~ 0
VCCIO_2
Text GLabel 14250 6800 1    60   Input ~ 0
VPP_2V5
Text GLabel 14350 6800 1    60   Input ~ 0
VCC_CORE
Text GLabel 14450 6800 1    60   Input ~ 0
VCCPLL
Text GLabel 10100 3850 0    60   Input ~ 0
HL_02
Text GLabel 10100 3950 0    60   Input ~ 0
HL_03
Text GLabel 10100 4050 0    60   Input ~ 0
HL_04
Text GLabel 10100 4150 0    60   Input ~ 0
HL_05
Text GLabel 10100 4250 0    60   Input ~ 0
HL_06
Text GLabel 10100 4350 0    60   Input ~ 0
HL_07
Text GLabel 10100 4450 0    60   Input ~ 0
HL_08
Text GLabel 10100 4550 0    60   Input ~ 0
HL_09
Text GLabel 10100 4650 0    60   Input ~ 0
HL_10
Text GLabel 10100 4750 0    60   Input ~ 0
HL_11
Text GLabel 10100 4850 0    60   Input ~ 0
HL_12
Text GLabel 10100 4950 0    60   Input ~ 0
HL_13
Text GLabel 10100 5050 0    60   Input ~ 0
HL_14
Text GLabel 12000 4050 2    60   Input ~ 0
HR_04
Text GLabel 12000 4150 2    60   Input ~ 0
HR_05
Text GLabel 12000 4250 2    60   Input ~ 0
HR_06
Text GLabel 12000 4350 2    60   Input ~ 0
HR_07
Text GLabel 12000 4450 2    60   Input ~ 0
HR_08
Text GLabel 12000 4550 2    60   Input ~ 0
HR_09
Text GLabel 12000 4650 2    60   Input ~ 0
HR_10
Text GLabel 12000 4850 2    60   Input ~ 0
HR_12
Text GLabel 12000 4950 2    60   Input ~ 0
HR_13
Text GLabel 12000 5050 2    60   Input ~ 0
HR_14
Text GLabel 11800 6900 0    60   Input ~ 0
HL_02
Text GLabel 11800 7000 0    60   Input ~ 0
HL_03
Text GLabel 11800 7100 0    60   Input ~ 0
HL_04
Text GLabel 11800 7200 0    60   Input ~ 0
HL_05
Text GLabel 11800 7400 0    60   Input ~ 0
HL_06
Text GLabel 11800 7700 0    60   Input ~ 0
HL_07
Text GLabel 11800 7600 0    60   Input ~ 0
HL_08
Text GLabel 11800 7500 0    60   Input ~ 0
HL_09
Text GLabel 11800 7300 0    60   Input ~ 0
HL_10
Text GLabel 9900 6650 0    60   Input ~ 0
HL_11
Text GLabel 9900 6550 0    60   Input ~ 0
HL_12
Text GLabel 9900 6850 0    60   Input ~ 0
HL_13
Text GLabel 9900 6750 0    60   Input ~ 0
HL_14
Text GLabel 13950 5500 0    60   Input ~ 0
HR_04
Text GLabel 13950 5200 0    60   Input ~ 0
HR_05
Text GLabel 9900 7650 0    60   Input ~ 0
HR_06
Text GLabel 9900 7850 0    60   Input ~ 0
HR_07
Text GLabel 9900 8150 0    60   Input ~ 0
HR_08
Text GLabel 9900 8050 0    60   Input ~ 0
HR_09
Text GLabel 9900 7950 0    60   Input ~ 0
HR_10
Text GLabel 9900 7750 0    60   Input ~ 0
HR_11
Text GLabel 12000 4750 2    60   Input ~ 0
HR_11
Text GLabel 9900 7350 0    60   Input ~ 0
HR_12
Text GLabel 9900 7450 0    60   Input ~ 0
CLK
Text GLabel 9900 7550 0    60   Input ~ 0
HR_13
Text GLabel 9900 7250 0    60   Input ~ 0
HR_14
Text Notes 12800 5400 0    60   ~ 0
Differential pair
Text GLabel 13950 5700 0    60   Input ~ 0
LED
Text GLabel 11450 750  2    60   Input ~ 0
SCK
Text GLabel 11450 850  2    60   Input ~ 0
SDO
Text GLabel 11450 950  2    60   Input ~ 0
SDI
$Comp
L Regulator_Linear:MIC5504-3.3YM5 U2
U 1 1
P 1600 4500
F 0 "U2" H 1600 4867 50  0000 C CNN
F 1 "MIC5504-3.3YM5" H 1600 4776 50  0000 C CNN
F 2 "Package_TO_SOT_SMD:SOT-23-5" H 1600 4100 50  0001 C CNN
F 3 "http://ww1.microchip.com/downloads/en/DeviceDoc/MIC550X.pdf" H 1350 4750 50  0001 C CNN
F 4 "MIC5504-3.3YM5-TR" H 1600 4500 50  0001 C CNN "manf#"
	1    1600 4500
	1    0    0    -1  
$EndComp
$Comp
L Regulator_Linear:MIC5504-1.2YM5 U4
U 1 1
P 3500 4500
F 0 "U4" H 3500 4867 50  0000 C CNN
F 1 "MIC5504-1.2YM5" H 3500 4776 50  0000 C CNN
F 2 "Package_TO_SOT_SMD:SOT-23-5" H 3500 4100 50  0001 C CNN
F 3 "http://ww1.microchip.com/downloads/en/DeviceDoc/MIC550X.pdf" H 3250 4750 50  0001 C CNN
F 4 "MIC5504-1.2YM5-TR" H 3500 4500 50  0001 C CNN "manf#"
	1    3500 4500
	1    0    0    -1  
$EndComp
Wire Wire Line
	900  4200 900  4400
Wire Wire Line
	2300 4400 2300 4650
Wire Wire Line
	1200 4400 900  4400
Connection ~ 900  4400
Wire Wire Line
	900  4400 900  4600
Wire Wire Line
	1200 4600 900  4600
Connection ~ 900  4600
Wire Wire Line
	900  4600 900  4650
Wire Wire Line
	2800 4400 2800 4600
Wire Wire Line
	2800 4600 3100 4600
Connection ~ 2800 4600
Wire Wire Line
	2800 4600 2800 4650
Wire Wire Line
	2800 4400 3100 4400
Wire Wire Line
	3900 4400 4200 4400
Connection ~ 4200 4400
Wire Wire Line
	4200 4400 4200 4600
Wire Wire Line
	1600 4800 1600 5150
Wire Wire Line
	3500 4800 3500 5150
$Comp
L Memory_EEPROM:AT25xxx-MA U5
U 1 1
P 7350 4100
F 0 "U5" H 7150 4500 50  0000 C CNN
F 1 "SST25VF016B" H 7750 4500 50  0000 C CNN
F 2 "Package_SON:WSON-8-1EP_6x5mm_P1.27mm_EP3.4x4mm" H 7350 4100 39  0001 C CNN
F 3 "http://ww1.microchip.com/downloads/en/DeviceDoc/Atmel-8707-SEEPROM-AT25010B-020B-040B-Datasheet.pdf" H 7350 4100 50  0001 C CNN
F 4 "SST25VF016B-50-4C-QAF-T" H 7350 4100 50  0001 C CNN "manf#"
	1    7350 4100
	1    0    0    -1  
$EndComp
Wire Wire Line
	5950 5000 6700 5000
Wire Wire Line
	7350 5000 7350 4400
Wire Wire Line
	6750 3400 7350 3400
Wire Wire Line
	7350 3400 7350 3300
Connection ~ 6750 3400
Wire Wire Line
	7350 3800 7350 3400
Connection ~ 7350 3400
Wire Wire Line
	7750 4000 8000 4000
Wire Wire Line
	7750 4200 8000 4200
Wire Wire Line
	8000 4100 7750 4100
Connection ~ 6550 3400
Wire Wire Line
	6550 3400 6750 3400
Wire Wire Line
	6550 3700 6550 4100
Wire Wire Line
	6550 4100 6950 4100
Wire Wire Line
	6750 3700 6750 4000
Wire Wire Line
	6750 4000 6950 4000
$Comp
L power:GND #PWR0102
U 1 1
P 6700 5000
F 0 "#PWR0102" H 6700 4750 50  0001 C CNN
F 1 "GND" H 6705 4827 50  0000 C CNN
F 2 "" H 6700 5000 50  0001 C CNN
F 3 "" H 6700 5000 50  0001 C CNN
	1    6700 5000
	1    0    0    -1  
$EndComp
Connection ~ 6700 5000
Wire Wire Line
	6450 7350 7100 7350
$Comp
L power:GND #PWR0103
U 1 1
P 10950 750
F 0 "#PWR0103" H 10950 500 50  0001 C CNN
F 1 "GND" H 10955 577 50  0000 C CNN
F 2 "" H 10950 750 50  0001 C CNN
F 3 "" H 10950 750 50  0001 C CNN
	1    10950 750 
	-1   0    0    1   
$EndComp
Wire Wire Line
	5950 3400 6300 3400
Wire Wire Line
	6700 5000 7350 5000
Connection ~ 6300 3400
Wire Wire Line
	6300 3400 6550 3400
Wire Wire Line
	6950 4200 6300 4200
Wire Wire Line
	6300 4200 6300 3700
Text GLabel 6200 4200 0    60   Input ~ 0
SS
Wire Wire Line
	6200 4200 6300 4200
Connection ~ 6300 4200
Text GLabel 10950 950  0    60   Input ~ 0
SS
$Comp
L power:+3.3V #PWR0104
U 1 1
P 10700 850
F 0 "#PWR0104" H 10700 700 50  0001 C CNN
F 1 "+3.3V" H 10700 990 50  0000 C CNN
F 2 "" H 10700 850 50  0001 C CNN
F 3 "" H 10700 850 50  0001 C CNN
	1    10700 850 
	0    -1   -1   0   
$EndComp
Wire Wire Line
	10700 850  10950 850 
NoConn ~ 2500 2200
NoConn ~ 12800 6500
NoConn ~ 11800 6800
NoConn ~ 13950 5600
NoConn ~ 13950 5000
Wire Wire Line
	2500 1800 2700 1800
NoConn ~ 9900 6950
NoConn ~ 9900 7050
NoConn ~ 9900 7150
$Comp
L power:PWR_FLAG #FLG0102
U 1 1
P 2550 1300
F 0 "#FLG0102" H 2550 1375 50  0001 C CNN
F 1 "PWR_FLAG" H 2350 1250 50  0000 C CNN
F 2 "" H 2550 1300 50  0001 C CNN
F 3 "~" H 2550 1300 50  0001 C CNN
	1    2550 1300
	-1   0    0    1   
$EndComp
Connection ~ 2550 1300
Wire Wire Line
	2550 1300 2700 1300
$Comp
L power:PWR_FLAG #FLG0101
U 1 1
P 2700 1800
F 0 "#FLG0101" H 2700 1875 50  0001 C CNN
F 1 "PWR_FLAG" H 2500 1750 50  0000 C CNN
F 2 "" H 2700 1800 50  0001 C CNN
F 3 "~" H 2700 1800 50  0001 C CNN
	1    2700 1800
	-1   0    0    1   
$EndComp
Connection ~ 2700 1800
Wire Wire Line
	1550 2600 1750 2600
$Comp
L power:PWR_FLAG #FLG0103
U 1 1
P 1750 2600
F 0 "#FLG0103" H 1750 2675 50  0001 C CNN
F 1 "PWR_FLAG" H 1750 2773 50  0000 C CNN
F 2 "" H 1750 2600 50  0001 C CNN
F 3 "~" H 1750 2600 50  0001 C CNN
	1    1750 2600
	-1   0    0    1   
$EndComp
Connection ~ 1750 2600
Wire Wire Line
	1750 2600 2100 2600
Wire Wire Line
	2000 4400 2300 4400
$EndSCHEMATC
